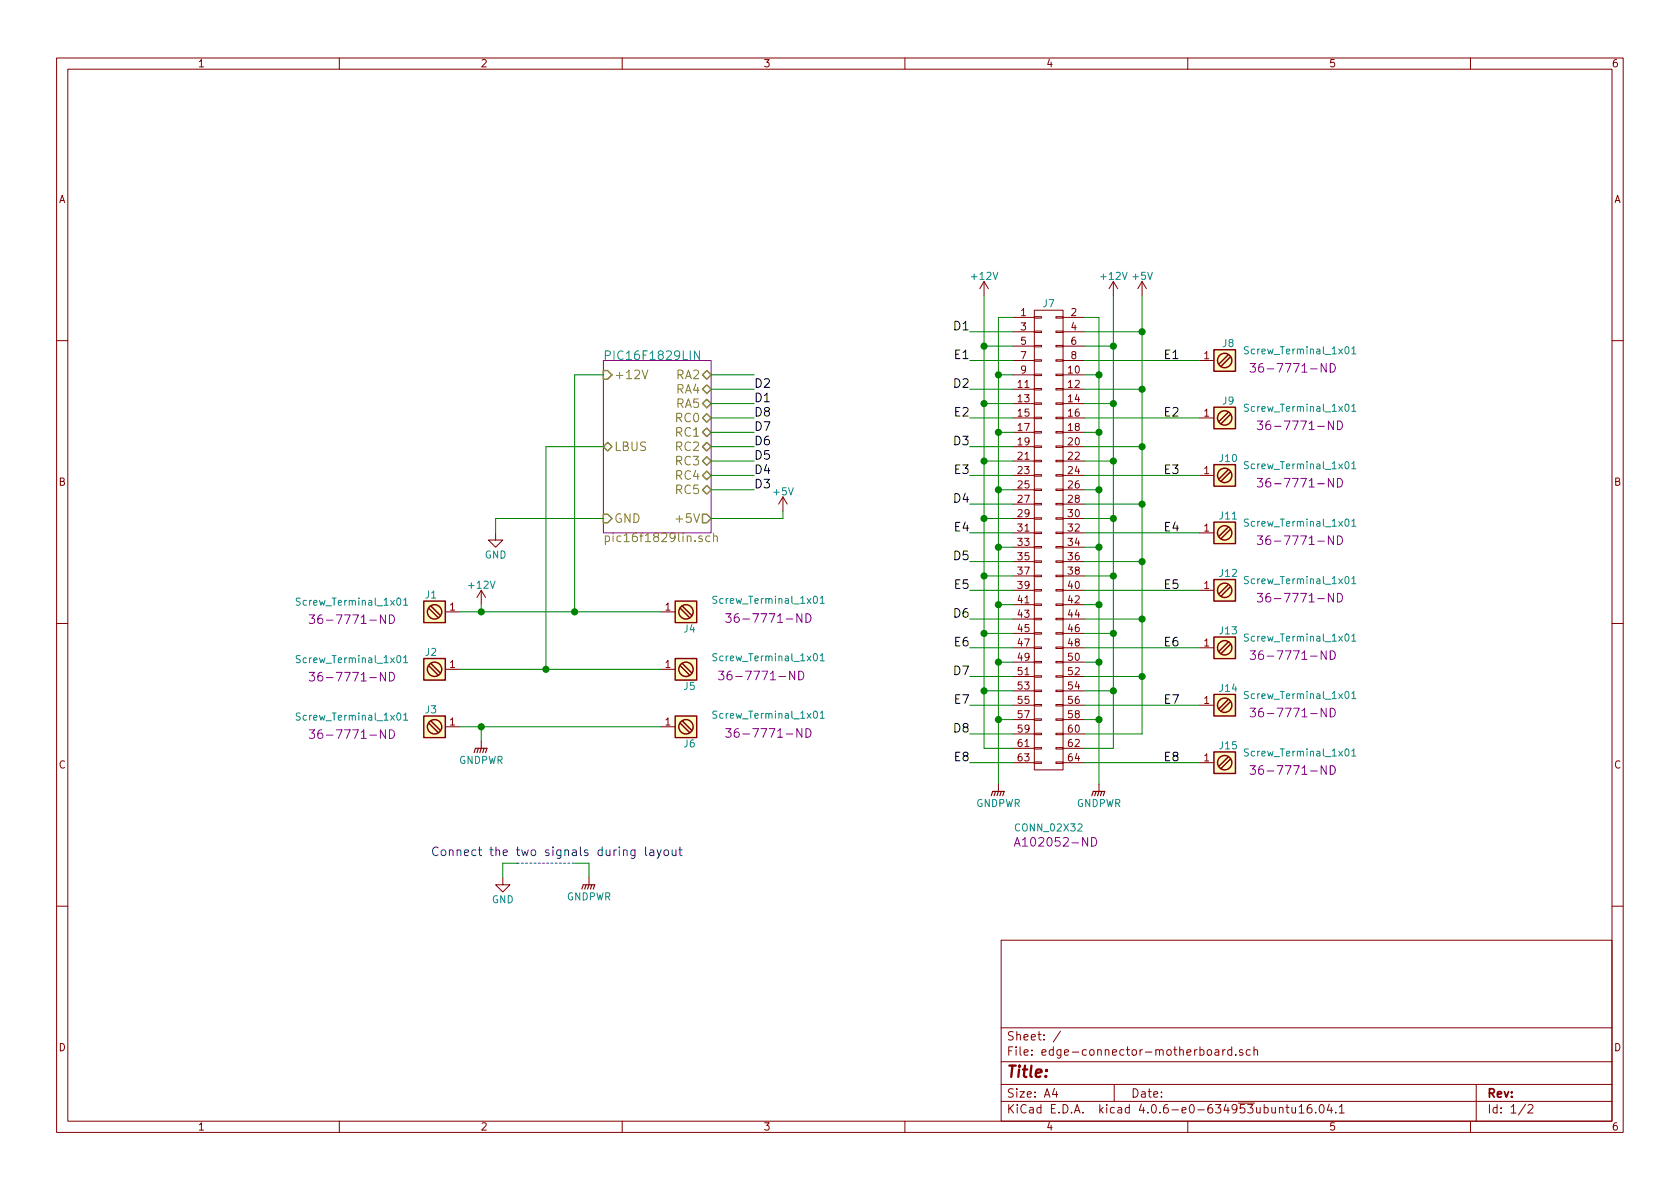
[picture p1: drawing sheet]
EESchema Schematic File Version 2
LIBS:power
LIBS:device
LIBS:transistors
LIBS:conn
LIBS:linear
LIBS:regul
LIBS:74xx
LIBS:cmos4000
LIBS:adc-dac
LIBS:memory
LIBS:xilinx
LIBS:microcontrollers
LIBS:dsp
LIBS:microchip
LIBS:analog_switches
LIBS:motorola
LIBS:texas
LIBS:intel
LIBS:audio
LIBS:interface
LIBS:digital-audio
LIBS:philips
LIBS:display
LIBS:cypress
LIBS:siliconi
LIBS:opto
LIBS:atmel
LIBS:contrib
LIBS:valves
LIBS:pic16f1829lin
LIBS:edge-connector-motherboard-cache
EELAYER 25 0
EELAYER END
$Descr A4 11693 8268
encoding utf-8
Sheet 1 2
Title ""
Date ""
Rev ""
Comp ""
Comment1 ""
Comment2 ""
Comment3 ""
Comment4 ""
$EndDescr
$Sheet
S 4200 2500 750  1200
U 5959EBF9
F0 "PIC16F1829LIN" 60
F1 "pic16f1829lin.sch" 60
F2 "RC5" B R 4950 3400 60 
F3 "RC4" B R 4950 3300 60 
F4 "RC3" B R 4950 3200 60 
F5 "RC2" B R 4950 3100 60 
F6 "RC1" B R 4950 3000 60 
F7 "RC0" B R 4950 2900 60 
F8 "RA4" B R 4950 2700 60 
F9 "RA5" B R 4950 2800 60 
F10 "RA2" B R 4950 2600 60 
F11 "LBUS" B L 4200 3100 60 
F12 "GND" I L 4200 3600 60 
F13 "+12V" I L 4200 2600 60 
F14 "+5V" O R 4950 3600 60 
$EndSheet
$Comp
L Screw_Terminal_1x01 J1
U 1 1
P 3000 4250
F 0 "J1" H 3000 4400 50  0000 C TNN
F 1 "Screw_Terminal_1x01" H 2450 4350 50  0000 C TNN
F 2 "edge-connector-motherboard:TERM_SCREW_M3" H 3000 4125 50  0001 C CNN
F 3 "" H 3000 4150 50  0001 C CNN
F 4 "36-7771-ND" H 2450 4200 60  0000 C CNN "DIGIKEY"
	1    3000 4250
	1    0    0    -1  
$EndComp
$Comp
L Screw_Terminal_1x01 J2
U 1 1
P 3000 4650
F 0 "J2" H 3000 4800 50  0000 C TNN
F 1 "Screw_Terminal_1x01" H 2450 4750 50  0000 C TNN
F 2 "edge-connector-motherboard:TERM_SCREW_M3" H 3000 4525 50  0001 C CNN
F 3 "" H 3000 4550 50  0001 C CNN
F 4 "36-7771-ND" H 2450 4600 60  0000 C CNN "DIGIKEY"
	1    3000 4650
	1    0    0    -1  
$EndComp
$Comp
L Screw_Terminal_1x01 J3
U 1 1
P 3000 5050
F 0 "J3" H 3000 5200 50  0000 C TNN
F 1 "Screw_Terminal_1x01" H 2450 5150 50  0000 C TNN
F 2 "edge-connector-motherboard:TERM_SCREW_M3" H 3000 4925 50  0001 C CNN
F 3 "" H 3000 4950 50  0001 C CNN
F 4 "36-7771-ND" H 2450 5000 60  0000 C CNN "DIGIKEY"
	1    3000 5050
	1    0    0    -1  
$EndComp
$Comp
L Screw_Terminal_1x01 J4
U 1 1
P 4800 4250
F 0 "J4" H 4800 4400 50  0000 C TNN
F 1 "Screw_Terminal_1x01" H 4250 4200 50  0000 C TNN
F 2 "edge-connector-motherboard:TERM_SCREW_M3" H 4800 4125 50  0001 C CNN
F 3 "" H 4800 4150 50  0001 C CNN
F 4 "36-7771-ND" H 4250 4300 60  0000 C CNN "DIGIKEY"
	1    4800 4250
	-1   0    0    1   
$EndComp
$Comp
L Screw_Terminal_1x01 J5
U 1 1
P 4800 4650
F 0 "J5" H 4800 4800 50  0000 C TNN
F 1 "Screw_Terminal_1x01" H 4250 4600 50  0000 C TNN
F 2 "edge-connector-motherboard:TERM_SCREW_M3" H 4800 4525 50  0001 C CNN
F 3 "" H 4800 4550 50  0001 C CNN
F 4 "36-7771-ND" H 4300 4700 60  0000 C CNN "DIGIKEY"
	1    4800 4650
	-1   0    0    1   
$EndComp
$Comp
L Screw_Terminal_1x01 J6
U 1 1
P 4800 5050
F 0 "J6" H 4800 5200 50  0000 C TNN
F 1 "Screw_Terminal_1x01" H 4250 5000 50  0000 C TNN
F 2 "edge-connector-motherboard:TERM_SCREW_M3" H 4800 4925 50  0001 C CNN
F 3 "" H 4800 4950 50  0001 C CNN
F 4 "36-7771-ND" H 4250 5100 60  0000 C CNN "DIGIKEY"
	1    4800 5050
	-1   0    0    1   
$EndComp
$Comp
L +12V #PWR01
U 1 1
P 3350 4200
F 0 "#PWR01" H 3350 4050 50  0001 C CNN
F 1 "+12V" H 3350 4340 50  0000 C CNN
F 2 "" H 3350 4200 50  0001 C CNN
F 3 "" H 3350 4200 50  0001 C CNN
	1    3350 4200
	1    0    0    -1  
$EndComp
$Comp
L GND #PWR02
U 1 1
P 3450 3700
F 0 "#PWR02" H 3450 3450 50  0001 C CNN
F 1 "GND" H 3450 3550 50  0000 C CNN
F 2 "" H 3450 3700 50  0001 C CNN
F 3 "" H 3450 3700 50  0001 C CNN
	1    3450 3700
	1    0    0    -1  
$EndComp
$Comp
L CONN_02X32 J7
U 1 1
P 7300 3750
F 0 "J7" H 7300 5400 50  0000 C CNN
F 1 "CONN_02X32" H 7300 1750 50  0000 C CNN
F 2 "Pin_Headers:Pin_Header_Angled_2x32_Pitch2.54mm" H 7300 3350 50  0001 C CNN
F 3 "http://www.te.com/commerce/DocumentDelivery/DDEController?Action=showdoc&DocId=Customer+Drawing%7F1761468%7FC2%7Fpdf%7FEnglish%7FENG_CD_1761468_C2.pdf%7F1761468-1" H 7300 3350 50  0001 C CNN
F 4 "A102052-ND" H 7350 1650 60  0000 C CNN "DIGIKEY"
	1    7300 3750
	1    0    0    -1  
$EndComp
$Comp
L Screw_Terminal_1x01 J11
U 1 1
P 8550 3700
F 0 "J11" H 8550 3850 50  0000 C TNN
F 1 "Screw_Terminal_1x01" H 8050 3800 50  0000 C TNN
F 2 "edge-connector-motherboard:TERM_SCREW_M3" H 8550 3575 50  0001 C CNN
F 3 "" H 8550 3600 50  0001 C CNN
F 4 "36-7771-ND" H 8050 3650 60  0000 C CNN "DIGIKEY"
	1    8550 3700
	-1   0    0    -1  
$EndComp
$Comp
L Screw_Terminal_1x01 J10
U 1 1
P 8550 3300
F 0 "J10" H 8550 3450 50  0000 C TNN
F 1 "Screw_Terminal_1x01" H 8050 3400 50  0000 C TNN
F 2 "edge-connector-motherboard:TERM_SCREW_M3" H 8550 3175 50  0001 C CNN
F 3 "" H 8550 3200 50  0001 C CNN
F 4 "36-7771-ND" H 8050 3250 60  0000 C CNN "DIGIKEY"
	1    8550 3300
	-1   0    0    -1  
$EndComp
$Comp
L Screw_Terminal_1x01 J9
U 1 1
P 8550 2900
F 0 "J9" H 8550 3050 50  0000 C TNN
F 1 "Screw_Terminal_1x01" H 8050 3000 50  0000 C TNN
F 2 "edge-connector-motherboard:TERM_SCREW_M3" H 8550 2775 50  0001 C CNN
F 3 "" H 8550 2800 50  0001 C CNN
F 4 "36-7771-ND" H 8050 2850 60  0000 C CNN "DIGIKEY"
	1    8550 2900
	-1   0    0    -1  
$EndComp
$Comp
L Screw_Terminal_1x01 J8
U 1 1
P 8550 2500
F 0 "J8" H 8550 2650 50  0000 C TNN
F 1 "Screw_Terminal_1x01" H 8050 2600 50  0000 C TNN
F 2 "edge-connector-motherboard:TERM_SCREW_M3" H 8550 2375 50  0001 C CNN
F 3 "http://www.keyelco.com/product-pdf.cfm?p=1090" H 8550 2400 50  0001 C CNN
F 4 "36-7771-ND" H 8100 2450 60  0000 C CNN "DIGIKEY"
	1    8550 2500
	-1   0    0    -1  
$EndComp
Text Label 8100 2500 0    60   ~ 0
E1
Text Label 8100 2900 0    60   ~ 0
E2
Text Label 8100 3300 0    60   ~ 0
E3
Text Label 8100 3700 0    60   ~ 0
E4
$Comp
L +12V #PWR03
U 1 1
P 7750 2050
F 0 "#PWR03" H 7750 1900 50  0001 C CNN
F 1 "+12V" H 7750 2190 50  0000 C CNN
F 2 "" H 7750 2050 50  0001 C CNN
F 3 "" H 7750 2050 50  0001 C CNN
	1    7750 2050
	1    0    0    -1  
$EndComp
Wire Wire Line
	3450 3600 4200 3600
Wire Wire Line
	3200 4250 4600 4250
Wire Wire Line
	3200 4650 4600 4650
Wire Wire Line
	3200 5050 4600 5050
Wire Wire Line
	3350 4250 3350 4200
Connection ~ 3350 4250
Wire Wire Line
	3350 5050 3350 5150
Connection ~ 3350 5050
Wire Wire Line
	4200 3100 3800 3100
Wire Wire Line
	3800 3100 3800 4650
Connection ~ 3800 4650
Wire Wire Line
	4200 2600 4000 2600
Wire Wire Line
	4000 2600 4000 4250
Connection ~ 4000 4250
Wire Wire Line
	8350 2900 7550 2900
Wire Wire Line
	8350 3300 7550 3300
Wire Wire Line
	8350 3700 7550 3700
Wire Wire Line
	8350 2500 7550 2500
Wire Wire Line
	7550 2200 7650 2200
Wire Wire Line
	7650 2200 7650 5450
Wire Wire Line
	7550 2600 7650 2600
Connection ~ 7650 2600
Wire Wire Line
	7550 3000 7650 3000
Connection ~ 7650 3000
Wire Wire Line
	7550 3400 7650 3400
Connection ~ 7650 3400
Wire Wire Line
	7550 3800 7650 3800
Connection ~ 7650 3800
Wire Wire Line
	7550 4200 7650 4200
Connection ~ 7650 4200
Wire Wire Line
	7550 4600 7650 4600
Connection ~ 7650 4600
Wire Wire Line
	7550 5000 7650 5000
Connection ~ 7650 5000
Wire Wire Line
	7050 2200 6950 2200
Wire Wire Line
	6950 2200 6950 5450
Wire Wire Line
	7050 2600 6950 2600
Connection ~ 6950 2600
Wire Wire Line
	7050 3000 6950 3000
Connection ~ 6950 3000
Wire Wire Line
	7050 3400 6950 3400
Connection ~ 6950 3400
Wire Wire Line
	7050 3800 6950 3800
Connection ~ 6950 3800
Wire Wire Line
	7050 4200 6950 4200
Connection ~ 6950 4200
Wire Wire Line
	7050 4600 6950 4600
Connection ~ 6950 4600
Wire Wire Line
	7050 5000 6950 5000
Connection ~ 6950 5000
Wire Wire Line
	7750 2050 7750 5200
Wire Wire Line
	7750 2400 7550 2400
Wire Wire Line
	7750 2800 7550 2800
Connection ~ 7750 2400
Wire Wire Line
	7750 3200 7550 3200
Connection ~ 7750 2800
Wire Wire Line
	7750 3600 7550 3600
Connection ~ 7750 3200
Wire Wire Line
	7750 4000 7550 4000
Connection ~ 7750 3600
Wire Wire Line
	7750 4400 7550 4400
Connection ~ 7750 4000
Wire Wire Line
	7750 4800 7550 4800
Connection ~ 7750 4400
Wire Wire Line
	7750 5200 7550 5200
Connection ~ 7750 4800
$Comp
L +12V #PWR04
U 1 1
P 6850 2050
F 0 "#PWR04" H 6850 1900 50  0001 C CNN
F 1 "+12V" H 6850 2190 50  0000 C CNN
F 2 "" H 6850 2050 50  0001 C CNN
F 3 "" H 6850 2050 50  0001 C CNN
	1    6850 2050
	1    0    0    -1  
$EndComp
Wire Wire Line
	6850 2050 6850 5200
Wire Wire Line
	6850 2400 7050 2400
Wire Wire Line
	6850 2800 7050 2800
Connection ~ 6850 2400
Wire Wire Line
	6850 3200 7050 3200
Connection ~ 6850 2800
Wire Wire Line
	6850 3600 7050 3600
Connection ~ 6850 3200
Wire Wire Line
	6850 4000 7050 4000
Connection ~ 6850 3600
Wire Wire Line
	6850 4400 7050 4400
Connection ~ 6850 4000
Wire Wire Line
	6850 4800 7050 4800
Connection ~ 6850 4400
Wire Wire Line
	6850 5200 7050 5200
Connection ~ 6850 4800
$Comp
L Screw_Terminal_1x01 J15
U 1 1
P 8550 5300
F 0 "J15" H 8550 5450 50  0000 C TNN
F 1 "Screw_Terminal_1x01" H 8050 5400 50  0000 C TNN
F 2 "edge-connector-motherboard:TERM_SCREW_M3" H 8550 5175 50  0001 C CNN
F 3 "" H 8550 5200 50  0001 C CNN
F 4 "36-7771-ND" H 8100 5250 60  0000 C CNN "DIGIKEY"
	1    8550 5300
	-1   0    0    -1  
$EndComp
$Comp
L Screw_Terminal_1x01 J14
U 1 1
P 8550 4900
F 0 "J14" H 8550 5050 50  0000 C TNN
F 1 "Screw_Terminal_1x01" H 8050 5000 50  0000 C TNN
F 2 "edge-connector-motherboard:TERM_SCREW_M3" H 8550 4775 50  0001 C CNN
F 3 "" H 8550 4800 50  0001 C CNN
F 4 "36-7771-ND" H 8100 4850 60  0000 C CNN "DIGIKEY"
	1    8550 4900
	-1   0    0    -1  
$EndComp
$Comp
L Screw_Terminal_1x01 J13
U 1 1
P 8550 4500
F 0 "J13" H 8550 4650 50  0000 C TNN
F 1 "Screw_Terminal_1x01" H 8050 4600 50  0000 C TNN
F 2 "edge-connector-motherboard:TERM_SCREW_M3" H 8550 4375 50  0001 C CNN
F 3 "" H 8550 4400 50  0001 C CNN
F 4 "36-7771-ND" H 8100 4450 60  0000 C CNN "DIGIKEY"
	1    8550 4500
	-1   0    0    -1  
$EndComp
$Comp
L Screw_Terminal_1x01 J12
U 1 1
P 8550 4100
F 0 "J12" H 8550 4250 50  0000 C TNN
F 1 "Screw_Terminal_1x01" H 8050 4200 50  0000 C TNN
F 2 "edge-connector-motherboard:TERM_SCREW_M3" H 8550 3975 50  0001 C CNN
F 3 "" H 8550 4000 50  0001 C CNN
F 4 "36-7771-ND" H 8050 4050 60  0000 C CNN "DIGIKEY"
	1    8550 4100
	-1   0    0    -1  
$EndComp
Text Label 8100 4100 0    60   ~ 0
E5
Text Label 8100 4500 0    60   ~ 0
E6
Text Label 8100 4900 0    60   ~ 0
E7
Text Label 8100 5300 0    60   ~ 0
E8
Wire Wire Line
	8350 4500 7550 4500
Wire Wire Line
	8350 4900 7550 4900
Wire Wire Line
	8350 5300 7550 5300
Wire Wire Line
	8350 4100 7550 4100
Wire Wire Line
	6750 2900 7050 2900
Wire Wire Line
	6750 3300 7050 3300
Wire Wire Line
	6750 3700 7050 3700
Wire Wire Line
	6750 2500 7050 2500
Wire Wire Line
	6750 4500 7050 4500
Wire Wire Line
	6750 4900 7050 4900
Wire Wire Line
	6750 5300 7050 5300
Wire Wire Line
	6750 4100 7050 4100
Text Label 6750 5300 2    60   ~ 0
E8
Text Label 6750 4900 2    60   ~ 0
E7
Text Label 6750 4500 2    60   ~ 0
E6
Text Label 6750 4100 2    60   ~ 0
E5
Text Label 6750 3700 2    60   ~ 0
E4
Text Label 6750 3300 2    60   ~ 0
E3
Text Label 6750 2900 2    60   ~ 0
E2
Text Label 6750 2500 2    60   ~ 0
E1
$Comp
L +5V #PWR05
U 1 1
P 7950 2050
F 0 "#PWR05" H 7950 1900 50  0001 C CNN
F 1 "+5V" H 7950 2190 50  0000 C CNN
F 2 "" H 7950 2050 50  0001 C CNN
F 3 "" H 7950 2050 50  0001 C CNN
	1    7950 2050
	1    0    0    -1  
$EndComp
Wire Wire Line
	7950 2050 7950 5100
Wire Wire Line
	7950 2300 7550 2300
Wire Wire Line
	7950 2700 7550 2700
Connection ~ 7950 2300
Wire Wire Line
	7950 3100 7550 3100
Connection ~ 7950 2700
Wire Wire Line
	7950 3500 7550 3500
Connection ~ 7950 3100
Wire Wire Line
	7950 3900 7550 3900
Connection ~ 7950 3500
Wire Wire Line
	7950 4300 7550 4300
Connection ~ 7950 3900
Wire Wire Line
	7950 4700 7550 4700
Connection ~ 7950 4300
Wire Wire Line
	7950 5100 7550 5100
Connection ~ 7950 4700
Wire Wire Line
	7050 2300 6750 2300
Wire Wire Line
	7050 2700 6750 2700
Wire Wire Line
	7050 3100 6750 3100
Wire Wire Line
	7050 3500 6750 3500
Wire Wire Line
	7050 3900 6750 3900
Wire Wire Line
	7050 4300 6750 4300
Wire Wire Line
	7050 4700 6750 4700
Wire Wire Line
	7050 5100 6750 5100
Text Label 6750 2300 2    60   ~ 0
D1
Text Label 6750 2700 2    60   ~ 0
D2
Text Label 6750 3100 2    60   ~ 0
D3
Text Label 6750 3500 2    60   ~ 0
D4
Text Label 6750 3900 2    60   ~ 0
D5
Text Label 6750 4300 2    60   ~ 0
D6
Text Label 6750 4700 2    60   ~ 0
D7
Text Label 6750 5100 2    60   ~ 0
D8
Text Label 5250 2800 0    60   ~ 0
D1
Wire Wire Line
	5250 2600 4950 2600
Wire Wire Line
	4950 2700 5250 2700
Wire Wire Line
	4950 2800 5250 2800
Wire Wire Line
	4950 2900 5250 2900
Wire Wire Line
	4950 3000 5250 3000
Wire Wire Line
	4950 3100 5250 3100
Wire Wire Line
	4950 3200 5250 3200
Wire Wire Line
	4950 3300 5250 3300
Text Label 5250 2700 0    60   ~ 0
D2
Text Label 5250 3400 0    60   ~ 0
D3
Text Label 5250 3300 0    60   ~ 0
D4
Text Label 5250 3200 0    60   ~ 0
D5
Text Label 5250 3100 0    60   ~ 0
D6
Text Label 5250 3000 0    60   ~ 0
D7
Text Label 5250 2900 0    60   ~ 0
D8
Wire Wire Line
	4950 3400 5250 3400
$Comp
L +5V #PWR06
U 1 1
P 5450 3550
F 0 "#PWR06" H 5450 3400 50  0001 C CNN
F 1 "+5V" H 5450 3690 50  0000 C CNN
F 2 "" H 5450 3550 50  0001 C CNN
F 3 "" H 5450 3550 50  0001 C CNN
	1    5450 3550
	1    0    0    -1  
$EndComp
Wire Wire Line
	4950 3600 5450 3600
Wire Wire Line
	5450 3600 5450 3550
$Comp
L GNDPWR #PWR07
U 1 1
P 7650 5450
F 0 "#PWR07" H 7650 5250 50  0001 C CNN
F 1 "GNDPWR" H 7650 5320 50  0000 C CNN
F 2 "" H 7650 5400 50  0001 C CNN
F 3 "" H 7650 5400 50  0001 C CNN
	1    7650 5450
	1    0    0    -1  
$EndComp
$Comp
L GNDPWR #PWR08
U 1 1
P 6950 5450
F 0 "#PWR08" H 6950 5250 50  0001 C CNN
F 1 "GNDPWR" H 6950 5320 50  0000 C CNN
F 2 "" H 6950 5400 50  0001 C CNN
F 3 "" H 6950 5400 50  0001 C CNN
	1    6950 5450
	1    0    0    -1  
$EndComp
$Comp
L GNDPWR #PWR09
U 1 1
P 3350 5150
F 0 "#PWR09" H 3350 4950 50  0001 C CNN
F 1 "GNDPWR" H 3350 5020 50  0000 C CNN
F 2 "" H 3350 5100 50  0001 C CNN
F 3 "" H 3350 5100 50  0001 C CNN
	1    3350 5150
	1    0    0    -1  
$EndComp
Wire Wire Line
	3450 3600 3450 3700
$Comp
L GND #PWR010
U 1 1
P 3500 6100
F 0 "#PWR010" H 3500 5850 50  0001 C CNN
F 1 "GND" H 3500 5950 50  0000 C CNN
F 2 "" H 3500 6100 50  0001 C CNN
F 3 "" H 3500 6100 50  0001 C CNN
	1    3500 6100
	1    0    0    -1  
$EndComp
$Comp
L GNDPWR #PWR011
U 1 1
P 4100 6100
F 0 "#PWR011" H 4100 5900 50  0001 C CNN
F 1 "GNDPWR" H 4100 5970 50  0000 C CNN
F 2 "" H 4100 6050 50  0001 C CNN
F 3 "" H 4100 6050 50  0001 C CNN
	1    4100 6100
	1    0    0    -1  
$EndComp
Wire Wire Line
	3500 6100 3500 6000
Wire Wire Line
	3500 6000 3600 6000
Wire Wire Line
	4000 6000 4100 6000
Wire Wire Line
	4100 6000 4100 6100
Wire Notes Line
	3600 6000 4000 6000
Text Notes 3000 5950 0    60   ~ 0
Connect the two signals during layout
$EndSCHEMATC
